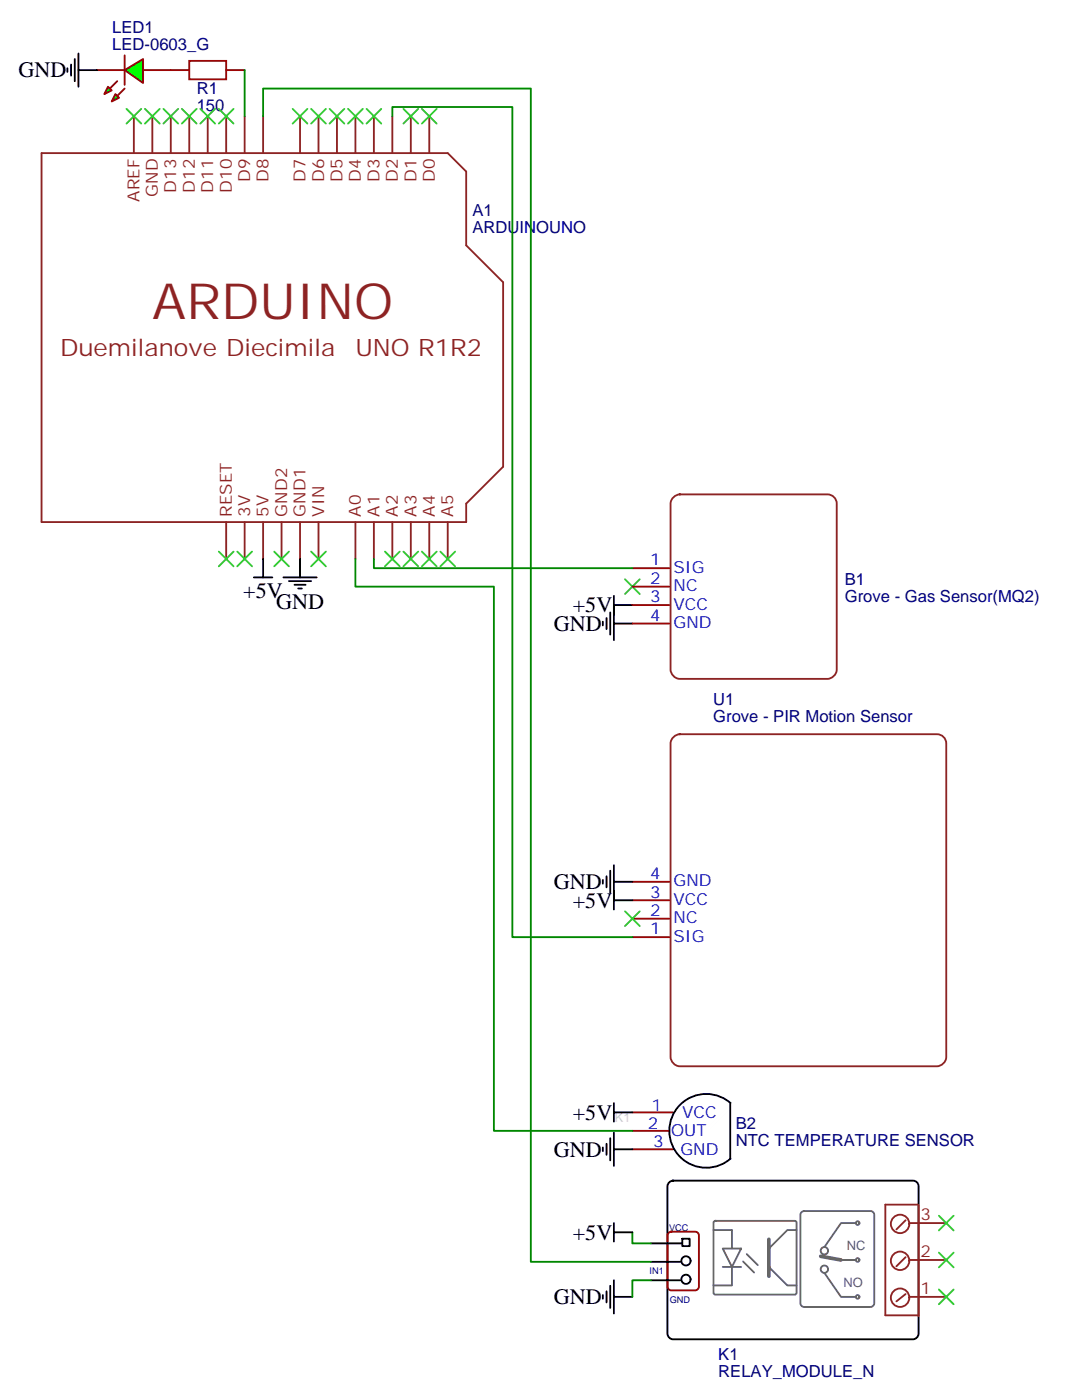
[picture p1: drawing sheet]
<svg xmlns="http://www.w3.org/2000/svg" width="204mm" height="268mm" viewBox="0 0 204 268" stroke-linecap="round" stroke-linejoin="round" font-family="sans-serif">
<g fill="none" stroke="#000" stroke-width=".35">
<path d="M115.2 118.9v.7M115.9 118.2v2.1M116.6 117.1v4.3M117.3 115.7h3.5M117.3 113.9v8.5M117.3 119.2h3.5M115.2 219.4v.7M115.9 218.7v2.1M116.6 217.7v4.2M117.3 211v3.5M117.3 216.6v6.4M117.3 212.7h3.5"/>
<path d="M117.3 219.8h3.5M130 211.3a7.1 7.1 0 0 1 9.9 0l-5 5 5 4.9a7.1 7.1 0 0 1-10 0 7.1 7.1 0 0 1 .1-9.9zM139.5 211v10.5M117.3 233.9v3.5M117.3 235.7h3.5M124.4 237.8h6M127.8 226.2l.8-.4h45.8a1.06 1.06 0 0 1 1.1 1v28.3a1.13 1.13 0 0 1-1.1 1h-45.8a1.13 1.13 0 0 1-1.1-1v-28.3zM130.4 236.9h1.4v1.4h-1.4zM115.2 247.7v.7M115.9 246.9v2.2M116.6 245.9v4.2M117.3 244.8v6.4"/>
<path d="M117.3 248h3.5M124.4 241.3h5.6M124.4 244.8h5.6"/>
<circle cx="131.1" cy="244.6" r=".88"/>
<circle cx="131.1" cy="241.1" r=".88"/>
</g>
<g fill="none" stroke="#8c2424" stroke-width=".35">
<path d="M7.9 29.3h77.6l3.6 3.5v14.1l7 7.1v35.3l-7 7v3.5h-81.2zM25.6 22.2v7.1M29.1 22.2v7.1M32.6 22.2v7.1M36.2 22.2v7.1M39.7 22.2v7.1M43.2 22.2v7.1M46.7 22.2v7.1M50.3 22.2v7.1M57.3 22.2v7.1M60.9 22.2v7.1M64.4 22.2v7.1"/>
<path d="M67.9 22.2v7.1M71.4 22.2v7.1M75 22.2v7.1M78.5 22.2v7.1M82 22.2v7.1M43.2 99.8v7.1M46.7 99.8v7.1M50.3 99.8v7.1M53.8 99.8v7.1M57.3 99.8v7.1M60.9 99.8v7.1M67.9 99.8v7.1"/>
<path d="M71.4 99.8v7.1M75 99.8v7.1M78.5 99.8v7.1M82 99.8v7.1M85.5 99.8v7.1M128.7 95.1l.8-.5 .4-.1h28.2a1.76 1.76 0 0 1 1.8 1.8v31.8a1.89 1.89 0 0 1-1.8 1.7h-28.2a1.89 1.89 0 0 1-1.8-1.7v-31.8l.1-.5zM128.7 140.9l.8-.4 .4-.1h49.1a1.76 1.76 0 0 1 1.8 1.8v59.9a1.89 1.89 0 0 1-1.8 1.8h-49.1a1.89 1.89 0 0 1-1.8-1.8v-59.9l.1-.5zM173 233.3l-1.7 1.8M173.7 233.9h7.1M175.5 230.4h-6.3v21.1h6.3M175.5 230.5v21.2M173 240.4l-1.7 1.8"/>
<path d="M173 247.5l-1.7 1.4M173.7 240.9h7.1M173.7 248h7.1"/>
<circle cx="172" cy="234.1" r="1.76"/>
<circle cx="172" cy="248.2" r="1.76"/>
<circle cx="172" cy="241.1" r="1.76"/>
</g>
<g fill="none" stroke="#870000" stroke-width=".35">
<path d="M18.5 13.4h5.3M27.3 13.4h8.9M43.2 13.4h3.5M120.8 108.7h7.1M120.8 112.2h7.1M120.8 115.7h7.1M120.8 119.2h7.1M120.8 179.2h7.1M120.8 175.7h7.1M120.8 172.2h7.1M120.8 168.6h7.1M120.8 212.7h7.8"/>
<path d="M120.8 216.3h7.1M120.8 219.8h7.8M127.8 235.7l.4-.2h4.6a.71 .71 0 0 1 .7 .7v9.9a.76 .76 0 0 1-.7 .7h-4.6a.76 .76 0 0 1-.7-.7v-9.9z"/>
</g>
<g fill="none" stroke="#666" stroke-width=".35">
<path d="M136.3 235.2h3.6v3.6M136.4 233.6l.3-.1h15.3l.2 .3-.1 13.6-.3 .2-15.3-.1-.2-.3zM138.1 238.8h3.5l-1.7 3.5zM142.7 239.8l2.1 2.1M152.2 235.2h-1.8l-3.5 3.6v3.5l3.5 3.5h1.8M153.2 231.8l.4-.2h12.7a.71 .71 0 0 1 .7 .7v16.9a.76 .76 0 0 1-.7 .7h-12.7a.76 .76 0 0 1-.7-.7v-16.9zM163.5 233.9h-2.8l-3.2 4.6M138.1 242.3h3.5M139.9 242.3v3.5h-3.6M142 241.2l2.1 2.1M157.5 243.4l3.2 4.6h2.8M160.7 240.9h2.8"/>
<circle cx="157.5" cy="239.2" r=".71"/>
<circle cx="163.9" cy="233.9" r=".35"/>
<circle cx="157.5" cy="242.7" r=".71"/>
<circle cx="163.9" cy="248" r=".35"/>
<circle cx="163.9" cy="240.9" r=".35"/>
</g>
<path d="M146.9 237v7M156.8 240.2l3.9 .7" fill="none" stroke="#666" stroke-width=".71"/>
<path d="M140.2 211l-5.3 5.3 5.3 5.2" fill="none" stroke="#fff" stroke-width=".71"/>
<path d="M119.4 110.8l2.8 2.8M122.2 110.8l-2.8 2.8M179.4 239.5l2.8 2.9M179.4 232.5l2.8 2.8M182.2 239.5l-2.8 2.9M182.2 232.5l-2.8 2.8M179.4 246.6l2.8 2.8M182.2 246.6l-2.8 2.8" fill="none" stroke="#3c3" stroke-width=".35"/>
<path d="M120.8 235.7v2.1h3.6M124.4 244.8h-3.6v3.2" fill="none" stroke="#008700" stroke-width=".35"/>
<path d="M36.2 11.6h7v3.6h-7z" fill="none" stroke="#a10000" stroke-width=".35"/>
<g fill="#0f0" stroke="#870000" stroke-width=".35">
<path d="M20.6 16.6l.7 .7-1.4 .7z"/>
<path d="M22 18l.8 .7-1.5 .7z"/>
</g>
<g fill="#870000" stroke="#870000" stroke-width=".35">
<path d="M21 16.9l1.4-1.4z"/>
<path d="M23.8 16.9l-1.4 1.4z"/>
</g>
<path d="M23.8 10.6v5.6z" fill="#f00" stroke="#870000" stroke-width=".35"/>
<path d="M23.8 13.4l3.5-2.1v4.6z" fill="#0f0" stroke="#870000" stroke-width=".35"/>
<g fill="none" stroke="#000" stroke-width=".35">
<path d="M12.9 13.1v.7M13.6 12.3v2.2M14.3 11.3v4.2M15 13.4h3.5M15 10.2v6.4M48.5 110.4h3.5M50.3 106.9v3.5M54.2 110.4h6.3M55.2 111.1h4.2M56.3 111.8h2.1M57 112.5h.7M57.3 106.9v3.5"/>
<path d="M115.2 168.3v.7M115.9 167.6v2.1M116.6 166.5v4.2M117.3 172.2h3.5M117.3 165.5v8.4M117.3 168.6h3.5"/>
</g>
<path d="M46.7 13.4v8.8M50.3 22.2v-5.3h51.1v224.4h23M75 22.2v-1.7h22.9v158.7h22.9M67.9 106.9v5.3h26.5v104.1h26.4M71.4 106.9v1.8h49.4" fill="none" stroke="#008700" stroke-width=".35"/>
<g fill="none" stroke="#3c3" stroke-width=".35">
<path d="M24.2 20.8l2.8 2.8M27 20.8l-2.8 2.8M27.7 20.8l2.8 2.8M30.5 20.8l-2.8 2.8M31.2 20.8l2.8 2.8M34 20.8l-2.8 2.8M34.7 20.8l2.9 2.8M37.6 20.8l-2.9 2.8M38.3 20.8l2.8 2.8M41.1 20.8l-2.8 2.8M41.8 20.8l2.8 2.8M44.6 20.8l-2.8 2.8"/>
<path d="M55.9 20.8l2.8 2.8M58.7 20.8l-2.8 2.8M59.4 20.8l2.9 2.8M62.3 20.8l-2.9 2.8M63 20.8l2.8 2.8M65.8 20.8l-2.8 2.8M66.5 20.8l2.8 2.8M69.3 20.8l-2.8 2.8M70 20.8l2.8 2.8M72.8 20.8l-2.8 2.8M77.1 20.8l2.8 2.8M79.9 20.8l-2.8 2.8"/>
<path d="M80.6 20.8l2.8 2.8M83.4 20.8l-2.8 2.8M41.8 105.5l2.8 2.8M44.6 105.5l-2.8 2.8M45.3 105.5l2.9 2.8M48.2 105.5l-2.9 2.8M52.4 105.5l2.8 2.8M55.2 105.5l-2.8 2.8M59.4 105.5l2.9 2.8M62.3 105.5l-2.9 2.8M73.6 105.5l2.8 2.8M76.4 105.5l-2.8 2.8"/>
<path d="M77.1 105.5l2.8 2.8M79.9 105.5l-2.8 2.8M80.6 105.5l2.8 2.8M83.4 105.5l-2.8 2.8M84.1 105.5l2.9 2.8M87 105.5l-2.9 2.8M119.4 174.3l2.8 2.8M122.2 174.3l-2.8 2.8"/>
</g>
<text font-size="9.5" fill="#8d2323" x="29.1" y="61">ARDUINO</text>
<g font-size="4.6" fill="#8d2323">
<text x="11.5" y="68.1">Duemilanove Diecimila</text>
<text x="67.9" y="68.1">UNO R1R2</text>
</g>
<g font-size="4.2">
<text x="3.5" y="14.8">GND</text>
<text x="46.5" y="114.4">+5V</text>
<text x="52.7" y="116.5">GND</text>
<text x="109.4" y="117.1">+5V</text>
<text x="105.8" y="120.7">GND</text>
<text x="105.8" y="170">GND</text>
<text x="109.4" y="173.6">+5V</text>
<text x="109.4" y="214.1">+5V</text>
<text x="105.8" y="221.2">GND</text>
<text x="109.4" y="237.1">+5V</text>
<text x="105.8" y="249.4">GND</text>
</g>
<g font-size="3.2" fill="#000080">
<text x="21.5" y="9.5">LED-0603_G</text>
<text x="21.5" y="6.3">LED1</text>
<text x="37.6" y="21.2">150</text>
<text x="37.6" y="18.1">R1</text>
<text x="90.3" y="41.4">A1</text>
<text x="90.3" y="44.6">ARDUINOUNO</text>
<text x="161.4" y="111.9">B1</text>
<text x="161.4" y="115.1">Grove - Gas Sensor(MQ2)</text>
<text x="136.3" y="134.8">U1</text>
<text x="136.3" y="138">Grove - PIR Motion Sensor</text>
<text x="140.6" y="216">B2</text>
<text x="140.6" y="219.1">NTC TEMPERATURE SENSOR</text>
<text x="137.2" y="263.2">RELAY_MODULE_N</text>
<text x="137.2" y="260.1">K1</text>
</g>
<g font-size="3.2" fill="#8d2323">
<text x="47.8" y="34.8" transform="rotate(-90 47.8 34.8)">D9</text>
<text x="51.3" y="34.8" transform="rotate(-90 51.3 34.8)">D8</text>
<text x="58.4" y="34.8" transform="rotate(-90 58.4 34.8)">D7</text>
<text x="61.9" y="34.8" transform="rotate(-90 61.9 34.8)">D6</text>
<text x="65.4" y="34.8" transform="rotate(-90 65.4 34.8)">D5</text>
<text x="69" y="34.8" transform="rotate(-90 69 34.8)">D4</text>
<text x="72.5" y="34.8" transform="rotate(-90 72.5 34.8)">D3</text>
<text x="76" y="34.8" transform="rotate(-90 76 34.8)">D2</text>
<text x="79.6" y="34.8" transform="rotate(-90 79.6 34.8)">D1</text>
<text x="83.1" y="34.8" transform="rotate(-90 83.1 34.8)">D0</text>
<text x="26.6" y="38.5" transform="rotate(-90 26.6 38.5)">AREF</text>
<text x="30.2" y="37.6" transform="rotate(-90 30.2 37.6)">GND</text>
<text x="33.7" y="36.8" transform="rotate(-90 33.7 36.8)">D13</text>
<text x="37.2" y="36.8" transform="rotate(-90 37.2 36.8)">D12</text>
<text x="40.7" y="36.8" transform="rotate(-90 40.7 36.8)">D11</text>
<text x="44.3" y="36.8" transform="rotate(-90 44.3 36.8)">D10</text>
<text x="44.3" y="98.8" transform="rotate(-90 44.3 98.8)">RESET</text>
<text x="47.8" y="98.8" transform="rotate(-90 47.8 98.8)">3V</text>
<text x="51.3" y="98.8" transform="rotate(-90 51.3 98.8)">5V</text>
<text x="54.9" y="98.8" transform="rotate(-90 54.9 98.8)">GND2</text>
<text x="58.4" y="98.8" transform="rotate(-90 58.4 98.8)">GND1</text>
<text x="61.9" y="98.8" transform="rotate(-90 61.9 98.8)">VIN</text>
<text x="69" y="98.8" transform="rotate(-90 69 98.8)">A0</text>
<text x="72.5" y="98.8" transform="rotate(-90 72.5 98.8)">A1</text>
<text x="76" y="98.8" transform="rotate(-90 76 98.8)">A2</text>
<text x="79.6" y="98.8" transform="rotate(-90 79.6 98.8)">A3</text>
<text x="83.1" y="98.8" transform="rotate(-90 83.1 98.8)">A4</text>
<text x="86.6" y="98.8" transform="rotate(-90 86.6 98.8)">A5</text>
<text x="175.9" y="233.4">3</text>
<text x="175.9" y="240.4">2</text>
<text x="175.9" y="247.5">1</text>
</g>
<g font-size="3.2" fill="#00f">
<text x="124.2" y="108.1">1</text>
<text x="124.2" y="111.7">2</text>
<text x="128.7" y="109.6">SIG</text>
<text x="128.7" y="113.1">NC</text>
<text x="124.2" y="115.2">3</text>
<text x="124.2" y="118.7">4</text>
<text x="128.7" y="116.6">VCC</text>
<text x="128.7" y="120.1">GND</text>
<text x="124.2" y="171.6">3</text>
<text x="124.2" y="168.1">4</text>
<text x="128.7" y="173.1">VCC</text>
<text x="128.7" y="169.5">GND</text>
<text x="124.2" y="178.7">1</text>
<text x="124.2" y="175.2">2</text>
<text x="128.7" y="176.6">NC</text>
<text x="128.7" y="180.1">SIG</text>
<text x="123.8" y="215.9">2</text>
<text x="124.5" y="212.4">1</text>
<text x="130.4" y="213.8">VCC</text>
<text x="124.8" y="219.4">3</text>
<text x="128.2" y="217.3">OUT</text>
<text x="130" y="220.8">GND</text>
</g>
<text font-size="2.5" fill="#ccc" x="117.5" y="214.6">K1</text>
<g font-size="2.5" fill="#666">
<text x="161.8" y="239.1">NC</text>
<text x="161.1" y="246.2">NO</text>
</g>
<g font-size="1.8" fill="#000080">
<text x="127.8" y="235.4">VCC</text>
<text x="124.1" y="243.5">IN1</text>
<text x="128" y="249.2">GND</text>
</g>
</svg>
